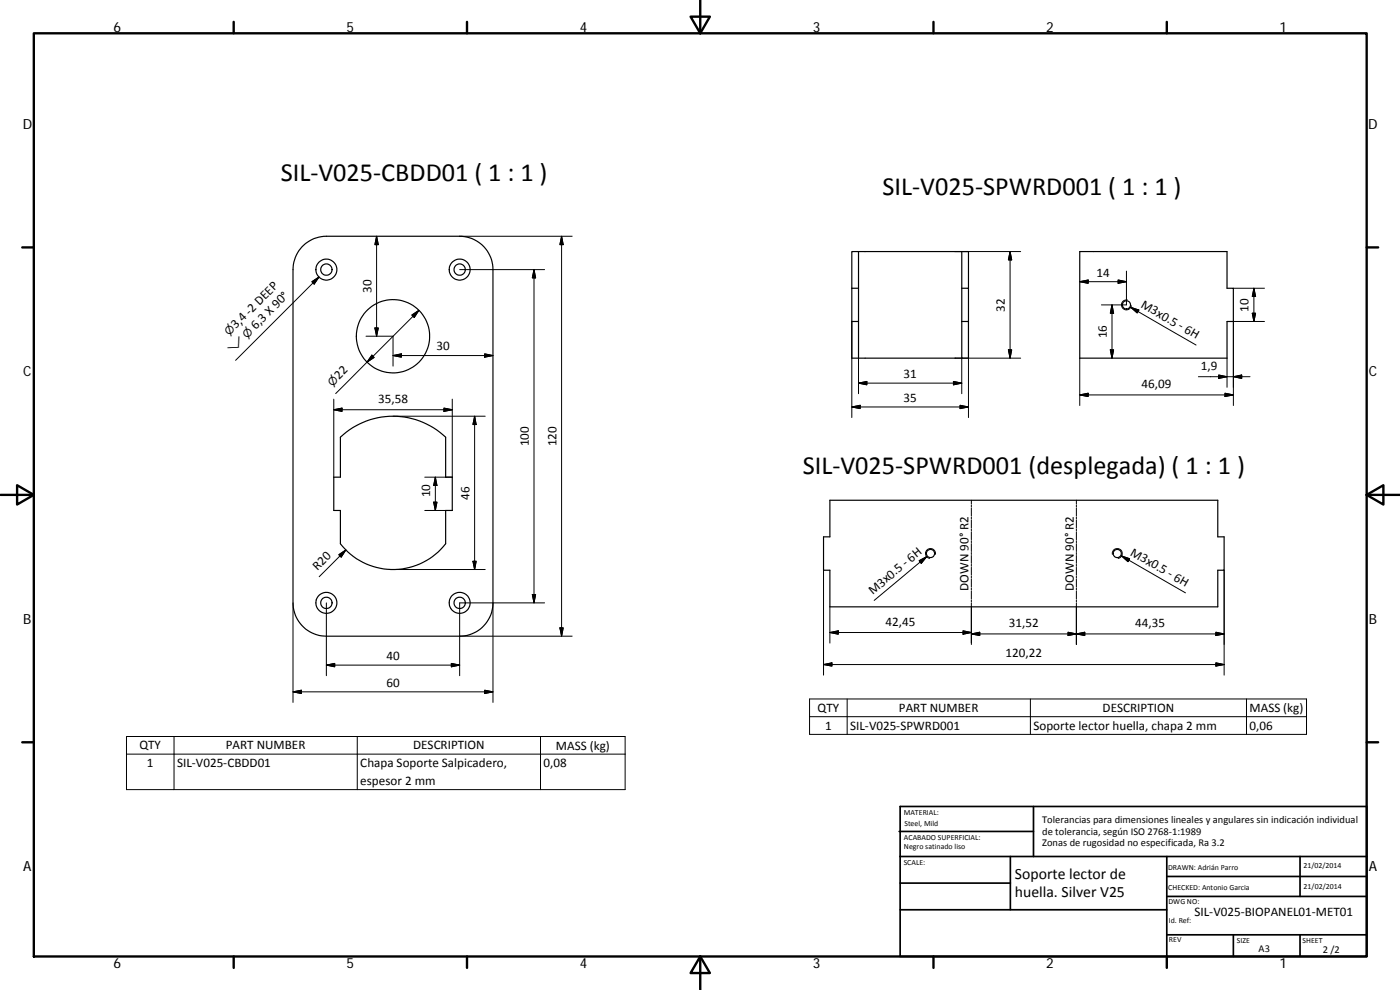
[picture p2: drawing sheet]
<svg xmlns="http://www.w3.org/2000/svg" width="420mm" height="297mm" viewBox="0 0 420 297" stroke-linecap="round" stroke-linejoin="round" font-family="sans-serif">
<g fill="none" stroke="#000" stroke-width=".36">
<path d="M90.6 74.1a10.1 10.1 0 0 1 7.3-3.2h40.1a10 10 0 0 1 9.9 10v100a10 10 0 0 1-9.9 10h-40.1a10 10 0 0 1-10-10v-100a10.1 10.1 0 0 1 2.7-6.8zM257.7 75.5h-2.1v11M257.7 75.5v32M257.7 75.5h30.9M288.6 75.5v21M288.6 75.5h2v11M324.1 75.5h44.1v11h2v10h-2v11h-44.1zM255.6 96.5h2.1M255.6 86.5v21h2.1M255.6 86.5h2.1M288.6 96.5v11h2v-11M288.6 86.5h2v10"/>
<path d="M288.6 96.5h2M257.7 107.5h30.9M102.2 131.2a23 23 0 0 1 31.5 0v12h2v10h-2v10a20 20 0 0 1-31.5 0v-10h-2v-10h2zM249.1 150.1h116.4v11h1.9v10h-1.9v11h-116.4v-11h-1.9v-10h1.9z"/>
<circle cx="97.9" cy="80.9" r="3.1"/>
<circle cx="98" cy="80.9" r="1.7"/>
<circle cx="138" cy="80.9" r="1.7"/>
<circle cx="138" cy="80.9" r="3.1"/>
<circle cx="338.1" cy="91.5" r="1.23"/>
<circle cx="117.9" cy="100.9" r="11"/>
<circle cx="279.2" cy="166.1" r="1.24"/>
<circle cx="335.3" cy="166.1" r="1.22"/>
<circle cx="97.9" cy="180.9" r="3.1"/>
<circle cx="98" cy="180.9" r="1.71"/>
<circle cx="137.9" cy="180.9" r="1.7"/>
<circle cx="138" cy="180.9" r="3.1"/>
</g>
<g fill="none" stroke="#000" stroke-width=".3">
<path d="M113 70.9v30M113 70.9l.5 2.5h-1zM138 70.9h33.7M168.5 70.9v120M168.5 70.9l.5 2.5h-1zM286.6 75.5h19.7M303.1 75.5v32M303.1 75.5l.5 2.5h-1zM93.6 84.5l2.1-1.4-1.4 2.1zM95.7 83.1l-25 25M112.5 98.4h1l-.5 2.5zM123.6 94.5l2.1-1.4-1.4 2.1z"/>
<path d="M125.7 93.1l-25 25M138 80.9h25.4M160.3 80.9v100M160.3 80.9l.4 2.5h-.9zM255.6 96.5v28.8M290.6 96.5v28.8M324.1 84.5l2.5-.5v1zM324.1 84.5h14M333.7 91.5v16M333.7 91.5l.5 2.5h-1zM335.6 84l2.5 .5-2.5 .5zM338.1 81.3v10.2h-7.6"/>
<path d="M338.3 90a1.5 1.5 0 0 0-1.7 1.2 1.5 1.5 0 0 0 1.2 1.7 1.5 1.5 0 0 0 1.7-1.2M339.4 92.2l19.6 11.3M339.4 92.2l2.4 .8-.5 .9zM370.2 86.5h9.3M375.8 94h1l-.5 2.5zM376.3 86.5l.5 2.5h-1zM376.3 86.5v10M379.5 96.5h-9.3v25.2M100.2 119.8v23.4M109.8 100.9h8.2v9M111.6 106.6l.7 .7-2.1 1.3zM118 106.7l2.4-.5v1z"/>
<path d="M118 106.7h29.9M135.7 119.8v23.4h-8.2M145.4 106.2l2.5 .5-2.5 .5zM257.7 107.5v10.6M257.7 115l2.4-.6v1.1zM257.7 115h30.9M286.1 114.4l2.5 .6-2.5 .5zM286.6 107.5h19.7M288.6 107.5v10.6M302.6 105h1l-.5 2.5zM324.1 107.5v14.2M324.1 118.5l2.5-.5v1z"/>
<path d="M324.1 118.5h46.1M333.2 105h1l-.5 2.5zM359.7 113h15.4M365.7 112.5l2.5 .5-2.5 .5zM367.6 118l2.6 .5-2.6 .5zM368.2 107.5v8.7M370.2 113l2.4-.5v1zM100.2 122.9l2.4-.5v1zM100.2 122.9h35.5M118 124.9h27.6M133.2 122.4l2.5 .5-2.5 .5zM142.4 124.9v46"/>
<path d="M142.4 124.9l.5 2.5h-1zM255.6 122.1l2.5-.5v1zM255.6 122.1h35M288.1 121.6l2.5 .5-2.5 .5zM127.5 153.2h8.2M130.1 150.7h1l-.4 2.5zM130.7 143.2v10M130.7 143.2l.4 2.5h-1zM291.5 150.1v1.2M291.5 151.6v.5M291.5 152.4v2.4M291.5 155.1v.6"/>
<path d="M291.5 156v2.4M291.5 158.7v.6M291.5 159.6v2.3M323 150.1v1.2M323 151.6v.5M323 152.4v2.4M323 155.1v.6M323 156v2.4M323 158.7v.6M323 159.6v2.3M101.7 166.4l2.1-1.4-1.4 2.2zM103.8 165l-8 8"/>
<path d="M118 170.9h27.6M141.9 168.4h1l-.5 2.5zM159.8 178.4h.9l-.4 2.5zM247.2 171.1v31.5M275.9 168.2l2.2-1.2-1.6 2zM278.1 167l-15.8 13.1M280.7 166.3a1.5 1.5 0 0 0-1.2-1.7 1.5 1.5 0 0 0-1.7 1.2 1.5 1.5 0 0 0 1.2 1.8M291.5 162.2v.6M291.5 163.1v2.4M291.5 165.8v.6M291.5 166.7v2.3M291.5 169.3v.6"/>
<path d="M291.5 170.2v2.4M291.5 172.9v.6M291.5 173.8v2.3M291.5 176.4v.6M291.5 177.3v2.4M323 162.2v.6M323 163.1v2.4M323 165.8v.6M323 166.7v2.3M323 169.3v.6M323 170.2v2.4M323 172.9v.6"/>
<path d="M323 173.8v2.3M323 176.4v.6M323 177.3v2.4M333.8 166.3a1.5 1.5 0 0 1 1.3-1.7 1.5 1.5 0 0 1 1.7 1.2 1.5 1.5 0 0 1-1.2 1.8M336.6 166.8l2.4 .8-.5 .9zM336.6 166.8l19.2 11.1M367.4 171.1v31.5M87.9 180.9v29.9M97.9 199.6l2.5-.5v1zM97.9 199.6h40.1M97.9 180.9v21.8M135.5 199.1l2.5 .5-2.5 .5z"/>
<path d="M138 190.9h33.7M147.9 180.9v29.9M163.4 180.9h-25.4v21.8M168 188.4h1l-.5 2.5zM247.2 199.4l2.5-.5v1zM247.2 199.4h120.2M249.1 189.8l2.5-.5v1zM249.1 189.8h42.4M249.1 182.1v10.9M289 189.3l2.5 .5-2.5 .5zM291.5 190.2l2.5-.5v1zM291.5 190.2h75.9"/>
<path d="M291.5 180v.6M291.5 180.9v12.5M320.5 189.7l2.5 .5-2.5 .5zM323 180v.6M323 180.9v12.5M323 190.2l2.6-.5v1zM364.9 198.9l2.5 .5-2.5 .5zM364.9 189.7l2.5 .5-2.5 .5zM87.9 207.6l2.5-.5v1zM87.9 207.6h60M145.4 207.1l2.5 .5-2.5 .5zM243 209.7h149.1v10.6h-149.1z"/>
<path d="M243 215h149.1M254.2 209.7v10.6M309.2 209.7v10.6M374.1 209.7v10.6M38 221h149.6v15.9h-149.6zM38 226.3h149.6M52.2 221v15.9M107.2 221v15.9M162.2 221v15.9"/>
</g>
<g fill="none" stroke="#000" stroke-width=".71">
<path d="M10.1 10h400.1v277h-400.1zM70.1 6.6v3.4M140.2 6.6v3.4M207.3 5h5.8l-2.9 5zM210.2 0v10M280.2 6.6v3.4M350.2 6.6v3.4M6.7 74.2h3.4M410.2 74.2h3.4M.2 148.5h9.9M5.1 145.6l5 2.9-5 2.9zM410.2 148.5l5-2.9v5.8z"/>
<path d="M410.2 148.5h9.9M6.7 222.7h3.4M410.2 222.7h3.4M70.1 287v3.4M140.2 287v3.4M210.2 287l2.9 5h-5.8zM210.2 287v10M280.2 287v3.4M350.2 287v3.4"/>
</g>
<g fill="none" stroke="#000" stroke-width=".51">
<path d="M269.8 249.5h40.4M270.1 257h140.1M270.1 242h140.1v45h-140.1zM303.2 257v16M310.2 242v15M350.2 257v30M390.2 257v12M270.1 273h80.1M270.1 265h33.1M350.2 269h60M350.2 263h60M350.2 280.5h60"/>
<path d="M370.2 280.5v6.5M390.2 280.5v6.5"/>
</g>
<g fill="#000" stroke="#000" stroke-width=".3">
<path d="M113 70.9l.5 2.5h-1zM168.5 70.9l.5 2.5h-1zM303.1 75.5l.5 2.5h-1zM93.6 84.5l2.1-1.4-1.4 2.1zM112.5 98.4h1l-.5 2.5zM123.6 94.5l2.1-1.4-1.4 2.1zM160.3 80.9l.4 2.5h-.9zM324.1 84.5l2.5-.5v1zM333.7 91.5l.5 2.5h-1zM335.6 84l2.5 .5-2.5 .5zM339.4 92.2l2.4 .8-.5 .9zM375.8 94h1l-.5 2.5z"/>
<path d="M376.3 86.5l.5 2.5h-1zM111.6 106.6l.7 .7-2.1 1.3zM118 106.7l2.4-.5v1zM145.4 106.2l2.5 .5-2.5 .5zM257.7 115l2.4-.6v1.1zM286.1 114.4l2.5 .6-2.5 .5zM302.6 105h1l-.5 2.5zM324.1 118.5l2.5-.5v1zM333.2 105h1l-.5 2.5zM365.7 112.5l2.5 .5-2.5 .5zM367.6 118l2.6 .5-2.6 .5zM370.2 113l2.4-.5v1z"/>
<path d="M100.2 122.9l2.4-.5v1zM133.2 122.4l2.5 .5-2.5 .5zM142.4 124.9l.5 2.5h-1zM255.6 122.1l2.5-.5v1zM288.1 121.6l2.5 .5-2.5 .5zM130.1 150.7h1l-.4 2.5zM130.7 143.2l.4 2.5h-1zM101.7 166.4l2.1-1.4-1.4 2.2zM141.9 168.4h1l-.5 2.5zM159.8 178.4h.9l-.4 2.5zM275.9 168.2l2.2-1.2-1.6 2zM336.6 166.8l2.4 .8-.5 .9z"/>
<path d="M97.9 199.6l2.5-.5v1zM168 188.4h1l-.5 2.5zM247.2 199.4l2.5-.5v1zM249.1 189.8l2.5-.5v1zM289 189.3l2.5 .5-2.5 .5zM291.5 190.2l2.5-.5v1zM320.5 189.7l2.5 .5-2.5 .5zM323 190.2l2.6-.5v1zM364.9 198.9l2.5 .5-2.5 .5zM364.9 189.7l2.5 .5-2.5 .5zM87.9 207.6l2.5-.5v1zM135.5 199.1l2.5 .5-2.5 .5z"/>
<path d="M145.4 207.1l2.5 .5-2.5 .5z"/>
</g>
<g font-size="7.9">
<text x="84.2" y="54.3">SIL‐V025‐CBDD01 ( 1 : 1 )</text>
<text x="264.9" y="58.5">SIL‐V025‐SPWRD001 ( 1 : 1 )</text>
<text x="240.9" y="142.2">SIL‐V025‐SPWRD001 (desplegada) ( 1 : 1 )</text>
</g>
<g font-size="4.7">
<text x="304.6" y="263.9">Soporte lector de</text>
<text x="304.6" y="269.3">huella. Silver V25</text>
</g>
<g font-size="4.2">
<text x="34" y="9.6">6</text>
<text x="104" y="9.6">5</text>
<text x="174" y="9.6">4</text>
<text x="244" y="9.6">3</text>
<text x="314" y="9.6">2</text>
<text x="384" y="9.6">1</text>
<text x="6.8" y="38.7">D</text>
<text x="410.6" y="38.7">D</text>
<text x="7" y="112.9">C</text>
<text x="410.8" y="112.9">C</text>
<text x="7" y="187.1">B</text>
<text x="410.8" y="187.1">B</text>
<text x="7" y="261.3">A</text>
<text x="410.8" y="261.3">A</text>
<text x="34" y="290.4">6</text>
<text x="104" y="290.4">5</text>
<text x="174" y="290.4">4</text>
<text x="244" y="290.4">3</text>
<text x="314" y="290.4">2</text>
<text x="384" y="290.4">1</text>
</g>
<g font-size="3.9">
<text x="329" y="83">14</text>
<text x="111.5" y="87.9" transform="rotate(-90 111.5 87.9)">30</text>
<text x="301.6" y="93.5" transform="rotate(-90 301.6 93.5)">32</text>
<text x="342.2" y="92.1" transform="rotate(30 342.2 92.1)">M3x0.5 ‐ 6H</text>
<text x="374.7" y="93.5" transform="rotate(-90 374.7 93.5)">10</text>
<text x="70.8" y="98.8" transform="rotate(-45 70.8 98.8)">3,4 ‐2 DEEP</text>
<text x="76.8" y="99" transform="rotate(-45 76.8 99)">6,3 X 90°</text>
<text x="332.2" y="101.5" transform="rotate(-90 332.2 101.5)">16</text>
<text x="131" y="105.1">30</text>
<text x="271.1" y="113.4">31</text>
<text x="360.4" y="111">1,9</text>
<text x="101.8" y="114.1" transform="rotate(-45 101.8 114.1)">22</text>
<text x="342.6" y="116.4">46,09</text>
<text x="113.5" y="120.9">35,58</text>
<text x="271.1" y="120.6">35</text>
<text x="158.7" y="133.9" transform="rotate(-90 158.7 133.9)">100</text>
<text x="167" y="133.9" transform="rotate(-90 167 133.9)">120</text>
<text x="129.1" y="149.2" transform="rotate(-90 129.1 149.2)">10</text>
<text x="140.9" y="149.9" transform="rotate(-90 140.9 149.9)">46</text>
<text x="339" y="166.4" transform="rotate(30 339 166.4)">M3x0.5 ‐ 6H</text>
<text x="95.2" y="171.4" transform="rotate(-45 95.2 171.4)">R20</text>
<text x="261.9" y="178.5" transform="rotate(-40 261.9 178.5)">M3x0.5 ‐ 6H</text>
<text x="290.7" y="177.2" transform="rotate(-90 290.7 177.2)">DOWN 90° R2</text>
<text x="322.2" y="177.2" transform="rotate(-90 322.2 177.2)">DOWN 90° R2</text>
<text x="265.8" y="187.7">42,45</text>
<text x="302.8" y="188.1">31,52</text>
<text x="340.7" y="188.1">44,35</text>
<text x="116" y="198">40</text>
<text x="301.8" y="197.3">120,22</text>
<text x="116" y="206">60</text>
<text x="245.4" y="213.6">QTY</text>
<text x="269.8" y="213.6">PART NUMBER</text>
<text x="330.9" y="213.6">DESCRIPTION</text>
<text x="375" y="213.7">MASS (kg)</text>
<text x="247.6" y="218.9">1</text>
<text x="255.1" y="218.9">SIL‐V025‐SPWRD001</text>
<text x="310.1" y="219">Soporte lector huella, chapa 2 mm</text>
<text x="375" y="218.9">0,06</text>
<text x="41.9" y="224.9">QTY</text>
<text x="67.8" y="224.9">PART NUMBER</text>
<text x="124" y="224.9">DESCRIPTION</text>
<text x="166.8" y="225">MASS (kg)</text>
<text x="44.1" y="230.2">1</text>
<text x="53.1" y="230.2">SIL‐V025‐CBDD01</text>
<text x="108.1" y="230.3">Chapa Soporte Salpicadero,</text>
<text x="163.1" y="230.2">0,08</text>
<text x="108.1" y="235.6">espesor 2 mm</text>
<text x="358.5" y="274.9">SIL‐V025‐BIOPANEL01‐MET01</text>
</g>
<g font-size="3.3">
<text x="68.8" y="100.8" transform="rotate(-45 68.8 100.8)">⌀</text>
<text x="74.2" y="101.6" transform="rotate(-45 74.2 101.6)">⌀</text>
<text x="69.7" y="106.1" transform="rotate(-45 69.7 106.1)">⌵</text>
<text x="99.8" y="116.1" transform="rotate(-45 99.8 116.1)">⌀</text>
</g>
<g font-size="3.1">
<text x="312.8" y="246.8">Tolerancias para dimensiones lineales y angulares sin indicación individual</text>
<text x="312.8" y="250.4">de tolerancia, según ISO 2768‐1:1989</text>
<text x="312.8" y="254">Zonas de rugosidad no especificada, Ra 3.2</text>
<text x="377.7" y="285.6">A3</text>
<text x="397" y="285.9">2 /2</text>
</g>
<g font-size="2.4">
<text x="271.2" y="244.4">MATERIAL:</text>
<text x="271.3" y="251.9">ACABADO SUPERFICIAL:</text>
<text x="271.4" y="247.9">Steel, Mild</text>
<text x="271.3" y="254.6">Negro satinado liso</text>
<text x="271.2" y="259.7">SCALE:</text>
<text x="350.6" y="260.9">DRAWN: Adrián Parro</text>
<text x="391.2" y="260.6">21/02/2014</text>
<text x="350.6" y="267">CHECKED: Antonio Garcia</text>
<text x="391.2" y="266.6">21/02/2014</text>
<text x="350.7" y="271.4">DWG NO:</text>
<text x="350.8" y="276.8">Id. Ref:</text>
<text x="350.8" y="282.8">REV</text>
<text x="371.2" y="282.9">SIZE</text>
<text x="390.9" y="282.9">SHEET</text>
</g>
</svg>
